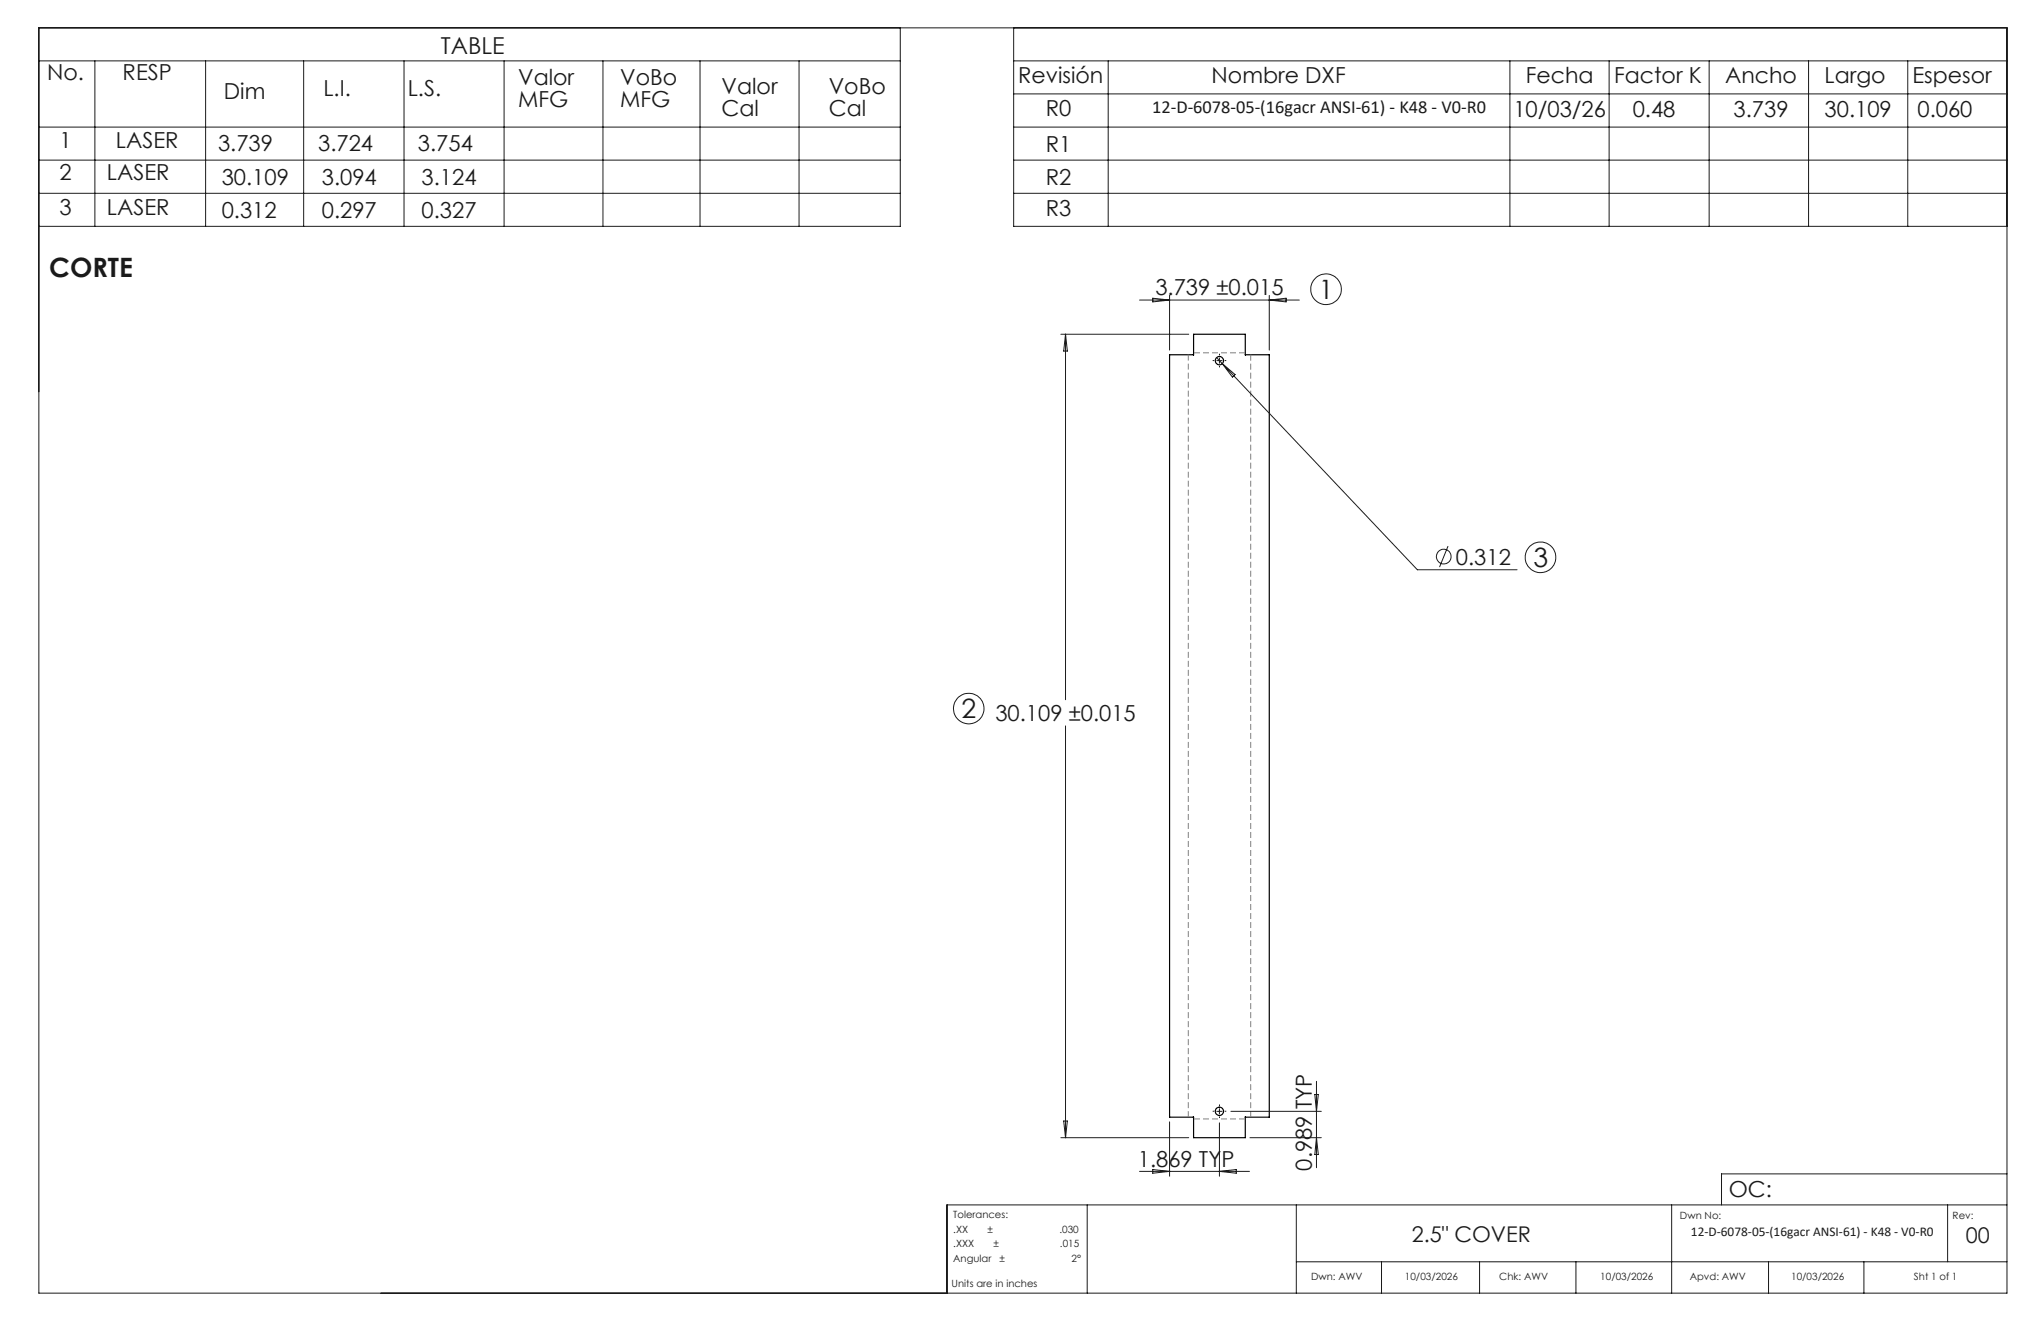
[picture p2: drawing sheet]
<svg xmlns="http://www.w3.org/2000/svg" width="432mm" height="279mm" viewBox="0 0 432 279" stroke-linecap="round" stroke-linejoin="round" font-family="sans-serif">
<g fill="none" stroke="#000" stroke-width=".25">
<path d="M263.5 75v.1M252.5 236.3v4.3h11v-4.3h5v-161.3l-5 .1v-4.4h-11v4.4l-5.1-.1v161.3h5.1M252.5 236.3h.1"/>
<circle cx="258" cy="76.3" r=".88"/>
<circle cx="258" cy="235" r=".87"/>
</g>
<g fill="none" stroke="#191924" stroke-width=".21">
<path d="M8.2 5.9h416.4v267.6h-416.4zM8.2 12.9h182.3M20.1 12.9v35M43.5 12.9v35M64.2 12.9v35M85.5 12.9v35M106.6 12.9v35M127.6 12.9v35M148.1 12.9v35M169.1 12.9v35M190.5 5.9v42h-182.3M214.5 12.9h210.1"/>
<path d="M214.5 5.9v42h210.1M214.5 19.9h210.1M234.5 12.9v35M319.4 12.9v35M340.4 12.9v35M361.6 12.9v35M382.6 12.9v35M403.6 12.9v35M8.2 26.9h182.3M8.2 33.9h182.3M214.5 26.9h210.1M214.5 33.9h210.1"/>
<path d="M8.2 40.9h182.3M214.5 40.9h210.1M224.4 70.7h27.1M225.4 70.7v77.3M225.4 70.7l.4 3.6h-.8zM241.1 63.5h33.8M243.9 63.1l3.5 .4-3.5 .4zM247.4 62.5v11.5M257.4 75.6l42.5 44.9h21.1M257.4 76.3h1.2M258 75.7v1.1M258.6 76.9l2.7 2.3-.6 .6z"/>
<path d="M268.5 62.5v11.5M268.5 63.5l3.6-.4v.8zM306.4 115.5l-1.8 4.4M225.4 153.5v87.1M225 237.1h.8l-.4 3.5zM247.4 237.3v11.5M257.4 235.1h1.2M258 234.5v1.1M258 237.5v11.3M260.4 235.1h19.1M278.2 231.5h.7l-.4 3.6zM278.5 228.7v18.3"/>
<path d="M224.4 240.6h27.1M230 254.8v18.7M241.1 247.8h23.2M243.9 247.4l3.5 .4-3.5 .3zM258 247.8l3.5-.4v.7zM264.4 240.6h15.1M274.2 254.8v18.7M278.5 240.6l.4 3.6h-.7zM353.7 254.8v18.7M412 254.8v12.1M424.6 254.8h-224.3v18.7M424.6 248.3h-60.4v6.5"/>
<path d="M274.2 266.9h150.4M292.3 266.9v6.6M313 266.9v6.6M333.4 266.9v6.6M374.2 266.9v6.6M394.3 266.9v6.6"/>
<circle cx="280.5" cy="61.2" r="3.2"/>
<circle cx="305.4" cy="117.7" r="1.56"/>
<circle cx="325.9" cy="117.9" r="3.2"/>
<circle cx="204.9" cy="149.9" r="3.2"/>
</g>
<path d="M256.9 76.3h-.3M258 77.4v.3M258 75.1v-.3M259.1 76.3h.3M256.9 235h-.3M258 236.1v.4M258 233.9v-.3M259.1 235h.3" fill="none" stroke="#191924" stroke-width=".21" stroke-dasharray="15.2 1.3 1.3 1.3" stroke-linecap="butt"/>
<path d="M263.5 74.6h-11M252.5 236.7h11" fill="none" stroke="#808080" stroke-width=".21" stroke-dasharray="1.3 .6" stroke-dashoffset="-.1" stroke-linecap="butt"/>
<path d="M251.4 75v161.3M264.6 236.3v-161.3" fill="none" stroke="#808080" stroke-width=".21" stroke-dasharray="1.3 .6" stroke-linecap="butt"/>
<g font-size="5.6" fill="#191924">
<text x="10.4" y="58.5">CORTE</text>
<text x="279" y="63.1">1</text>
<text x="324.4" y="119.8">3</text>
<text x="203.4" y="151.8">2</text>
</g>
<text font-size="4.9" fill="#191924" x="93.3" y="11.4">TABLE</text>
<g font-size="4.7" fill="#191924">
<text x="10" y="17">No.</text>
<text x="26" y="17">RESP</text>
<text x="215.4" y="17.6">Revisión</text>
<text x="256.3" y="17.6">Nombre DXF</text>
<text x="322.8" y="17.5">Fecha</text>
<text x="341.5" y="17.5">Factor K</text>
<text x="365" y="17.5">Ancho</text>
<text x="386" y="17.5">Largo</text>
<text x="404.6" y="17.5">Espesor</text>
<text x="47.4" y="20.9">Dim</text>
<text x="68.4" y="20.4">L.I.</text>
<text x="86.3" y="20.4">L.S.</text>
<text x="109.6" y="18.1">Valor</text>
<text x="109.6" y="22.6">MFG</text>
<text x="131.2" y="18.1">VoBo</text>
<text x="131.2" y="22.6">MFG</text>
<text x="152.7" y="20">Valor</text>
<text x="175.3" y="20">VoBo</text>
<text x="152.7" y="24.5">Cal</text>
<text x="175.3" y="24.5">Cal</text>
<text x="221.3" y="24.6">R0</text>
<text x="320.2" y="24.7">10/03/26</text>
<text x="345.4" y="24.7">0.48</text>
<text x="366.8" y="24.7">3.739</text>
<text x="386" y="24.7">30.109</text>
<text x="405.7" y="24.7">0.060</text>
<text x="12.6" y="31.3">1</text>
<text x="24.5" y="31.3">LASER</text>
<text x="46.1" y="32">3.739</text>
<text x="67.3" y="32">3.724</text>
<text x="88.4" y="32">3.754</text>
<text x="221.3" y="32.1">R1</text>
<text x="12.6" y="38">2</text>
<text x="22.6" y="38">LASER</text>
<text x="46.9" y="39.2">30.109</text>
<text x="68.1" y="39.2">3.094</text>
<text x="89.2" y="39.2">3.124</text>
<text x="221.3" y="39.1">R2</text>
<text x="12.6" y="45.4">3</text>
<text x="22.6" y="45.4">LASER</text>
<text x="46.9" y="46.1">0.312</text>
<text x="68.1" y="46.1">0.297</text>
<text x="89.2" y="46.1">0.327</text>
<text x="221.3" y="45.8">R3</text>
<text x="244.4" y="62.4">3.739 ±0.015</text>
<text x="308" y="119.4">0.312</text>
<text x="210.6" y="152.5">30.109 ±0.015</text>
<text x="240.7" y="246.7">1.869 TYP</text>
<text x="277.5" y="247.6" transform="rotate(-90 277.5 247.6)">0.989 TYP</text>
<text x="365.8" y="253.1">OC:</text>
</g>
<g font-size="4.6" fill="#191924">
<text x="298.7" y="262.7">2.5&quot; COVER</text>
<text x="415.9" y="263">00</text>
</g>
<text font-size="3.9" fill="#191924" x="243.8" y="24">12-D-6078-05-(16gacr ANSI-61) - K48 - V0-R0</text>
<text font-size="2.8" fill="#191924" x="357.8" y="261.5">12-D-6078-05-(16gacr ANSI-61) - K48 - V0-R0</text>
<g font-size="2.1" fill="#191924">
<text x="201.7" y="257.6">Tolerances:</text>
<text x="355.4" y="257.8">Dwn No:</text>
<text x="413.1" y="257.8">Rev:</text>
<text x="201.7" y="260.7">.XX</text>
<text x="201.7" y="263.9">.XXX</text>
<text x="208.9" y="260.7">±</text>
<text x="210.2" y="263.9">±</text>
<text x="224.1" y="260.7">.030</text>
<text x="224.3" y="263.9">.015</text>
<text x="201.7" y="267">Angular</text>
<text x="211.5" y="267">±</text>
<text x="226.7" y="267">2°</text>
<text x="201.3" y="272.3">Units are in inches</text>
<text x="277.4" y="270.7">Dwn: AWV</text>
<text x="297.2" y="270.7">10/03/2026</text>
<text x="317.2" y="270.7">Chk: AWV</text>
<text x="338.6" y="270.7">10/03/2026</text>
<text x="357.5" y="270.7">Apvd: AWV</text>
<text x="378.9" y="270.7">10/03/2026</text>
<text x="404.9" y="270.7">Sht 1 of 1</text>
</g>
</svg>
